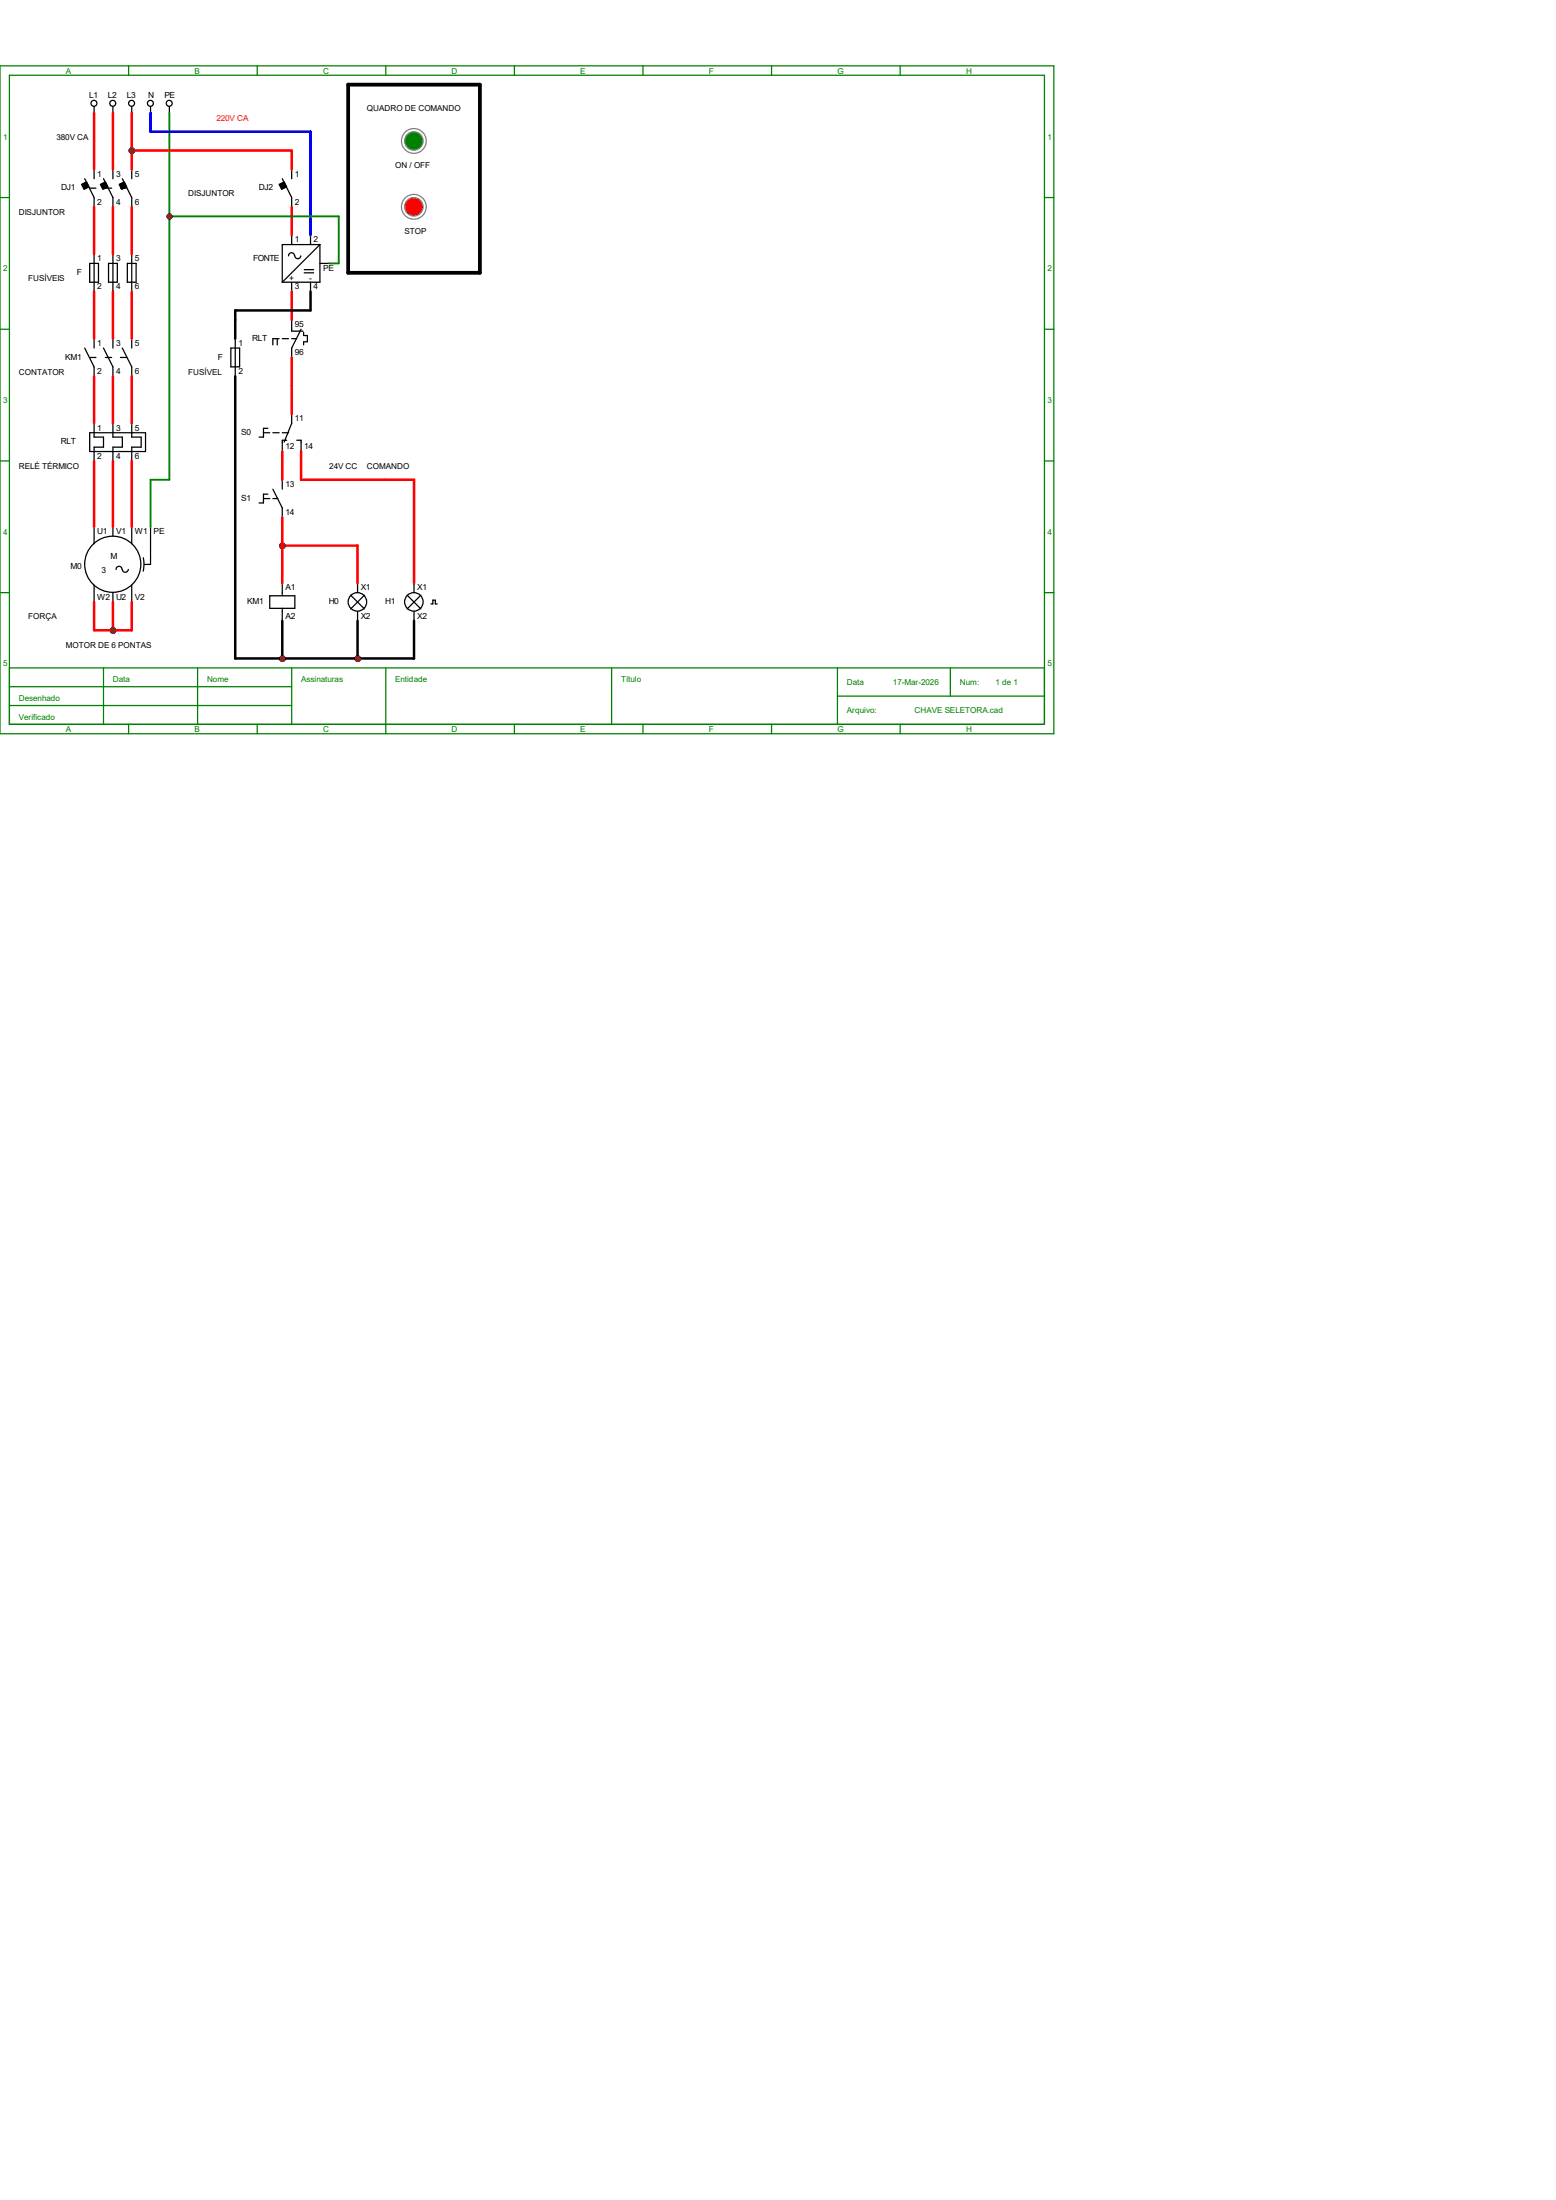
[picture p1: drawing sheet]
<svg xmlns="http://www.w3.org/2000/svg" width="210mm" height="297mm" viewBox="0 0 210 297" stroke-linecap="round" stroke-linejoin="round" font-family="sans-serif">
<g fill="none" stroke="#008000" stroke-width=".17">
<path d="M0 8.9h142.2v90.2h-142.2zM1.3 10.2h139.7v87.6h-139.7zM17.4 8.9v1.3M34.7 8.9v1.3M52.1 8.9v1.3M69.4 8.9v1.3M86.8 8.9v1.3M104.1 8.9v1.3M121.5 8.9v1.3M0 26.7h1.3M141 26.7h1.2M0 44.4h1.3"/>
<path d="M141 44.4h1.2M0 62.2h1.3M141 62.2h1.2M0 80h1.3M1.3 90.2h139.7M1.3 92.7h38.1M1.3 95.2h38.1M14 90.2v7.6M17.4 97.8v1.3M26.7 90.2v7.6M34.7 97.8v1.3M39.4 90.2v7.6"/>
<path d="M52.1 90.2v8.9M69.4 97.8v1.3M82.5 90.2v7.6M86.8 97.8v1.3M104.1 97.8v1.3M113 94h28M113 90.2v7.6M121.5 97.8v1.3M128.3 90.2v3.8M141 80h1.2"/>
</g>
<g fill="none" stroke="#000" stroke-width=".17">
<path d="M12.7 14.4v.8M15.2 14.4v.8M17.8 14.4v.8M20.3 14.4v.8M22.9 14.4v.8M11.4 24.1l1.3 2.6v1.2M12.1 25.4h.9M12.7 22.9v1.2M14 24.1l1.2 2.6v1.2M14.2 25.4h.9M15.2 22.9v1.2M16.3 25.4h.8"/>
<path d="M16.5 24.1l1.3 2.6v1.2M17.8 22.9v1.2M38.1 24.1l1.3 2.6v1.2M39.4 22.9v1.2M11.4 47l1.3 2.5v1.3M12.1 48.3h.9M12.1 58.4h7.5v2.6h-7.5zM12.7 45.7v1.3M12.7 57.1v1.9h1.3v1.4h-1.3v1.8M14 47l1.2 2.5v1.3M14.2 48.3h.9M15.2 45.7v1.3"/>
<path d="M15.2 57.1v1.9h1.3v1.4h-1.3v1.8M16.3 48.3h.8M16.5 47l1.3 2.5v1.3M17.8 45.7v1.3M17.8 57.1v1.9h1.2v1.4h-1.2v1.8M12.7 71.1v2.3M12.7 79v2.3M15.2 71.1v1.3M16.5 76.9a.4 .4 0 0 0-.4-.4 .4 .4 0 0 0-.4 .4M17.3 76.9a.4 .4 0 0 1-.4 .4 .4 .4 0 0 1-.4-.4M17.8 71.1v2.3M17.8 79v2.3"/>
<path d="M19.3 75.3l.1 .9-.1 .9M20.3 71.1v5.1h-.8M15.2 80v1.3"/>
<circle cx="12.7" cy="13.9" r=".4"/>
<circle cx="15.2" cy="13.9" r=".4"/>
<circle cx="17.8" cy="13.9" r=".4"/>
<circle cx="20.3" cy="13.9" r=".4"/>
<circle cx="22.8" cy="13.9" r=".4"/>
<circle cx="15.2" cy="76.2" r="3.8"/>
</g>
<g fill="#000" stroke="#000" stroke-width=".17">
<path d="M11 24.9l.7-.3 .3 .6-.7 .4z" fill-rule="evenodd"/>
<path d="M13.5 24.9l.7-.3 .4 .6-.7 .4z" fill-rule="evenodd"/>
<path d="M16.1 24.9l.7-.3 .3 .6-.7 .4z" fill-rule="evenodd"/>
<path d="M37.7 24.9l.7-.3 .3 .6-.7 .4z" fill-rule="evenodd"/>
</g>
<g fill="#f00" stroke="#800000" stroke-width=".17">
<circle cx="15.3" cy="85.1" r=".28"/>
<circle cx="17.8" cy="20.3" r=".28"/>
</g>
<path d="M39.4 31.7v1.3M39.4 38.1v1.3M39.8 34.5a.4 .4 0 0 0-.5-.4 .4 .4 0 0 0-.4 .4M40.6 34.5a.4 .4 0 0 1-.4 .4 .4 .4 0 0 1-.4-.4M41.1 36.4h1.2M41.1 36.8h1.2M41.9 31.7v1.3M41.9 38.1v1.3M43.2 35.6h1.2M43.2 33h-5.1v5.1M43.2 33v5.1h-5.1M43.2 33l-5.1 5.1" fill="none" stroke="#000" stroke-width=".17"/>
<circle cx="22.9" cy="29.2" r=".28" fill="#f00" stroke="#800000" stroke-width=".17"/>
<g fill="none" stroke="#000" stroke-width=".17">
<path d="M12.1 35.6h1.2v2.5h-1.2zM12.7 34.3v5.1M14.6 35.6h1.2v2.5h-1.2zM15.2 34.3v5.1M17.2 35.6h1.2v2.5h-1.2zM17.8 34.3v5.1M31.2 47h1.1v2.5h-1.1zM31.7 45.7v5.1M37.4 45.7v.9M37.7 45.7h-.9v.9M38.1 45.7h.8M39.4 43.2v1.5h1.5"/>
<path d="M39.4 45.7h.6M40.6 44.4l-1.2 2.6v1.3M41 44.9v.4h.5v.8h-.5v.5M35.6 67.3h.8M36.2 66.7h-.6v1.2h-.6M36.8 66l1.3 2.6v1.2M36.8 67.3h.7M38.1 64.8v1.2M38.1 78.7v1.7M48.3 78.7v1.3M55.9 78.7v1.3M36.4 80.4h3.4v1.7h-3.4z"/>
<path d="M38.1 82.1v1.7M47.3 80.3l1.9 1.9M48.3 82.5v1.3M49.2 80.3l-1.9 1.9M54.9 80.3l1.9 1.9M55.9 82.5v1.3M56.8 80.3l-1.9 1.9M58.2 81.5h.2v-.5h.4v.5h.2"/>
<circle cx="48.2" cy="81.3" r="1.25"/>
<circle cx="55.9" cy="81.3" r="1.25"/>
</g>
<g fill="#f00" stroke="#800000" stroke-width=".17">
<circle cx="38.1" cy="73.7" r=".28"/>
<circle cx="48.3" cy="88.9" r=".28"/>
</g>
<circle cx="55.9" cy="27.9" r="1.67" fill="none" stroke="#808080" stroke-width=".17"/>
<circle cx="55.9" cy="27.9" r="1.25" fill="#f00" stroke="#808080" stroke-width=".17"/>
<circle cx="55.9" cy="19" r="1.67" fill="none" stroke="#808080" stroke-width=".17"/>
<circle cx="55.9" cy="19" r="1.25" fill="#008000" stroke="#808080" stroke-width=".17"/>
<path d="M47 11.4h17.8v25.4h-17.8z" fill="none" stroke="#000" stroke-width=".51"/>
<path d="M35.6 58.4h.8M36.2 57.8h-.6v1.2h-.6M36.8 58.4h.9M38.1 58.4h.8M38.7 59.4h-.6v1.6M39.4 55.9v1.2l-1 2.6M40 59.4h.6v1.6" fill="none" stroke="#000" stroke-width=".17"/>
<circle cx="38.1" cy="88.9" r=".28" fill="#f00" stroke="#800000" stroke-width=".17"/>
<g fill="#f00" stroke="#800000" stroke-width=".34">
<circle cx="15.3" cy="85.1" r=".28"/>
<circle cx="17.8" cy="20.3" r=".28"/>
<circle cx="38.1" cy="73.7" r=".28"/>
<circle cx="48.3" cy="88.9" r=".28"/>
<circle cx="38.1" cy="88.9" r=".28"/>
</g>
<circle cx="22.9" cy="29.2" r=".28" fill="#f00" stroke="#800000" stroke-width=".25"/>
<g fill="none" stroke="#f00" stroke-width=".34">
<path d="M12.7 15.2v7.7M15.2 15.2v7.7M17.8 15.2v7.7M12.7 27.9v6.4M12.7 39.4v6.3M15.2 27.9v6.4M15.2 39.4v6.3M17.8 27.9v6.4M17.8 39.4v6.3M17.8 20.3h21.6v2.6M39.4 27.9v3.8M39.4 39.4v3.8"/>
<path d="M12.7 50.8v6.3M15.2 50.8v6.3M17.8 50.8v6.3M39.4 48.3v7.6M12.7 62.2v8.9M15.2 62.2v8.9M17.8 62.2v8.9M38.1 73.7h10.2v5M38.1 61v3.8M38.1 69.8v8.9M40.6 61v3.8h15.3v13.9M12.7 81.3v3.8h5.1v-3.8"/>
<path d="M15.2 81.3v3.8"/>
</g>
<g fill="#800000" stroke="#800000" stroke-width=".34">
<circle cx="15.3" cy="85.1" r=".28"/>
<circle cx="17.8" cy="20.3" r=".28"/>
<circle cx="38.1" cy="73.7" r=".28"/>
<circle cx="48.3" cy="88.9" r=".28"/>
<circle cx="38.1" cy="88.9" r=".28"/>
</g>
<path d="M22.9 15.2v49.6h-2.6v6.3M22.9 29.2h22.8v6.4h-1.3" fill="none" stroke="#008000" stroke-width=".25"/>
<path d="M20.3 15.2v2.6h21.6v13.9" fill="none" stroke="#00f" stroke-width=".34"/>
<circle cx="22.9" cy="29.2" r=".28" fill="#800000" stroke="#800000" stroke-width=".25"/>
<path d="M41.9 39.4v2.5h-10.2v3.8M31.7 50.8v38.1h24.2v-5.1M38.1 83.8v5.1M48.3 83.8v5.1" fill="none" stroke="#000" stroke-width=".34"/>
<g font-size="1.1" fill="#008000">
<text x="8.9" y="9.9">A</text>
<text x="26.2" y="9.9">B</text>
<text x="43.6" y="9.9">C</text>
<text x="61" y="9.9">D</text>
<text x="78.3" y="9.9">E</text>
<text x="95.7" y="9.9">F</text>
<text x="113" y="9.9">G</text>
<text x="130.4" y="9.9">H</text>
<text x=".4" y="18.8">1</text>
<text x="141.4" y="18.8">1</text>
<text x=".4" y="36.6">2</text>
<text x="141.4" y="36.6">2</text>
<text x=".4" y="54.4">3</text>
<text x="141.4" y="54.4">3</text>
<text x=".4" y="72.2">4</text>
<text x="141.4" y="72.2">4</text>
<text x=".4" y="90">5</text>
<text x="141.4" y="90">5</text>
<text x="2.5" y="94.6">Desenhado</text>
<text x="15.2" y="92.1">Data</text>
<text x="27.9" y="92.1">Nome</text>
<text x="40.6" y="92.1">Assinaturas</text>
<text x="53.3" y="92.1">Entidade</text>
<text x="83.8" y="92.1">Título</text>
<text x="114.3" y="92.5">Data</text>
<text x="120.5" y="92.5">17-Mar-2026</text>
<text x="129.5" y="92.5">Num:</text>
<text x="134.4" y="92.5">1 de 1</text>
<text x="2.5" y="97.2">Verificado</text>
<text x="8.9" y="98.8">A</text>
<text x="26.2" y="98.8">B</text>
<text x="43.6" y="98.8">C</text>
<text x="61" y="98.8">D</text>
<text x="78.3" y="98.8">E</text>
<text x="95.7" y="98.8">F</text>
<text x="113" y="98.8">G</text>
<text x="114.3" y="96.3">Arquivo:</text>
<text x="123.4" y="96.3">CHAVE SELETORA.cad</text>
<text x="130.4" y="98.8">H</text>
</g>
<g font-size="1.1">
<text x="12" y="13.3">L1</text>
<text x="14.6" y="13.3">L2</text>
<text x="17.1" y="13.3">L3</text>
<text x="20" y="13.3">N</text>
<text x="22.2" y="13.3">PE</text>
<text x="49.5" y="15">QUADRO DE COMANDO</text>
<text x="7.6" y="18.8">380V CA</text>
<text x="13.1" y="23.8">1</text>
<text x="15.7" y="23.8">3</text>
<text x="18.2" y="23.8">5</text>
<text x="39.8" y="23.8">1</text>
<text x="53.3" y="22.6">ON / OFF</text>
<text x="2.5" y="29">DISJUNTOR</text>
<text x="8.3" y="25.7">DJ1</text>
<text x="13.1" y="27.6">2</text>
<text x="15.7" y="27.6">4</text>
<text x="18.2" y="27.6">6</text>
<text x="25.4" y="26.5">DISJUNTOR</text>
<text x="34.9" y="25.7">DJ2</text>
<text x="39.8" y="27.6">2</text>
<text x="13.1" y="35.3">1</text>
<text x="15.7" y="35.3">3</text>
<text x="18.2" y="35.3">5</text>
<text x="34.2" y="35.3">FONTE</text>
<text x="39.8" y="32.7">1</text>
<text x="42.3" y="32.7">2</text>
<text x="54.6" y="31.5">STOP</text>
<text x="3.8" y="37.9">FUSÍVEIS</text>
<text x="10.4" y="37.1">F</text>
<text x="13.1" y="39.1">2</text>
<text x="15.7" y="39.1">4</text>
<text x="18.2" y="39.1">6</text>
<text x="39" y="37.9">+</text>
<text x="39.8" y="39.1">3</text>
<text x="41.7" y="37.9">-</text>
<text x="42.3" y="39.1">4</text>
<text x="43.6" y="36.5">PE</text>
<text x="13.1" y="46.7">1</text>
<text x="15.7" y="46.7">3</text>
<text x="18.2" y="46.7">5</text>
<text x="32.2" y="46.7">1</text>
<text x="34" y="46">RLT</text>
<text x="39.8" y="44.2">95</text>
<text x="39.8" y="48">96</text>
<text x="2.5" y="50.6">CONTATOR</text>
<text x="8.8" y="48.6">KM1</text>
<text x="13.1" y="50.5">2</text>
<text x="15.7" y="50.5">4</text>
<text x="18.2" y="50.5">6</text>
<text x="25.4" y="50.6">FUSÍVEL</text>
<text x="29.4" y="48.6">F</text>
<text x="32.2" y="50.5">2</text>
<text x="8.2" y="60">RLT</text>
<text x="13.1" y="58.1">1</text>
<text x="15.7" y="58.1">3</text>
<text x="18.2" y="58.1">5</text>
<text x="32.6" y="58.7">S0</text>
<text x="39.8" y="56.9">11</text>
<text x="2.5" y="63.3">RELÉ TÉRMICO</text>
<text x="13.1" y="61.9">2</text>
<text x="15.7" y="61.9">4</text>
<text x="18.2" y="61.9">6</text>
<text x="38.5" y="65.7">13</text>
<text x="38.5" y="60.7">12</text>
<text x="41.1" y="60.7">14</text>
<text x="44.4" y="63.3">24V CC</text>
<text x="49.5" y="63.3">COMANDO</text>
<text x="32.6" y="67.6">S1</text>
<text x="38.5" y="69.6">14</text>
<text x="9.5" y="76.8">M0</text>
<text x="13.1" y="72.1">U1</text>
<text x="13.7" y="77.3">3</text>
<text x="14.9" y="75.5">M</text>
<text x="15.7" y="72.1">V1</text>
<text x="18.2" y="72.1">W1</text>
<text x="20.7" y="72.1">PE</text>
<text x="3.8" y="83.6">FORÇA</text>
<text x="13.1" y="81">W2</text>
<text x="15.7" y="81">U2</text>
<text x="18.2" y="81">V2</text>
<text x="33.4" y="81.6">KM1</text>
<text x="38.5" y="79.7">A1</text>
<text x="38.5" y="83.5">A2</text>
<text x="44.4" y="81.6">H0</text>
<text x="48.7" y="79.7">X1</text>
<text x="48.7" y="83.5">X2</text>
<text x="52" y="81.6">H1</text>
<text x="56.3" y="79.7">X1</text>
<text x="56.3" y="83.5">X2</text>
<text x="8.9" y="87.4">MOTOR DE 6 PONTAS</text>
</g>
<text font-size="1.1" fill="#f00" x="29.2" y="16.3">220V CA</text>
</svg>
